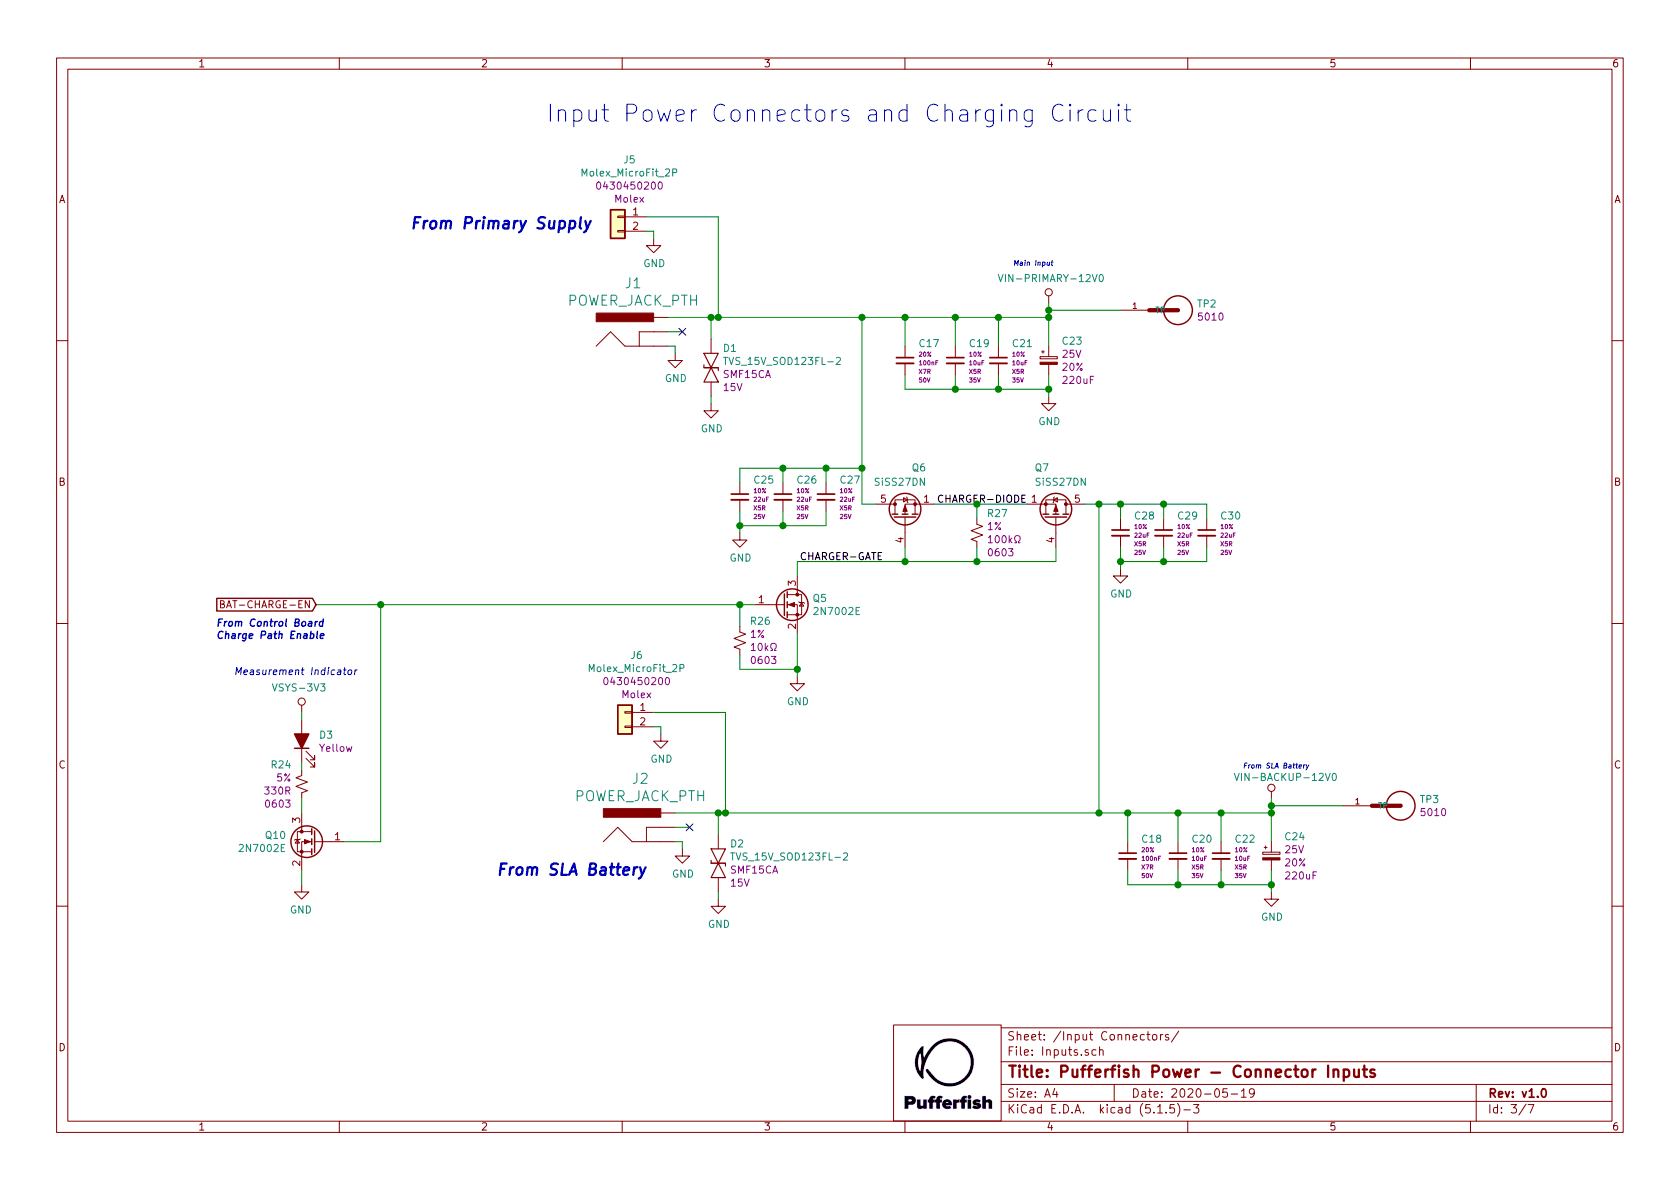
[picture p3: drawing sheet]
EESchema Schematic File Version 4
EELAYER 30 0
EELAYER END
$Descr A4 11693 8268
encoding utf-8
Sheet 3 7
Title "Pufferfish Power - Connector Inputs"
Date "2020-05-19"
Rev "v1.0"
Comp ""
Comment1 ""
Comment2 ""
Comment3 ""
Comment4 ""
$EndDescr
$Comp
L Pufferfish:POWER_JACK_PTH J2
U 1 1
P 4600 5950
F 0 "J2" H 4458 6490 70  0000 C CNN
F 1 "POWER_JACK_PTH" H 4458 6369 70  0000 C CNN
F 2 "Pufferfish:POWER_JACK_PTH" H 4600 5950 50  0001 C CNN
F 3 "" H 4600 5950 50  0001 C CNN
	1    4600 5950
	1    0    0    -1  
$EndComp
$Comp
L Pufferfish:CAP_AE_SMD_220uF_25V_8mm C?
U 1 1
P 8850 5950
AR Path="/5EC321D9/5F015A8D" Ref="C?"  Part="1" 
AR Path="/5EC45070/5F015A8D" Ref="C24"  Part="1" 
F 0 "C24" H 8938 6087 50  0000 L CNN
F 1 "CAP_AE_SMD_220uF_25V_8mm" H 8860 5870 50  0001 L CNN
F 2 "Capacitor_SMD:CP_Elec_10x7.9" H 8850 5950 50  0001 C CNN
F 3 "https://industrial.panasonic.com/cdbs/www-data/pdf/RDE0000/ABA0000C1184.pdf" H 8850 5950 50  0001 C CNN
F 4 "Panasonic" H 8850 5950 50  0001 C CNN "MFG"
F 5 "EEE-FP1E221AP" H 8850 5950 50  0001 C CNN "MPN"
F 6 "25V" H 8938 5996 50  0000 L CNN "Voltage"
F 7 "20%" H 8938 5905 50  0000 L CNN "Tolerance"
F 8 "220uF" H 8938 5814 50  0000 L CNN "Capacitance"
	1    8850 5950
	1    0    0    -1  
$EndComp
Wire Wire Line
	8850 5850 8850 5650
Wire Wire Line
	8850 6050 8850 6150
$Comp
L Pufferfish:CAP_10uF_35V_X5R_0805 C?
U 1 1
P 8200 5950
AR Path="/5EC321D9/5F015AB1" Ref="C?"  Part="1" 
AR Path="/5EC45070/5F015AB1" Ref="C20"  Part="1" 
F 0 "C20" H 8292 6070 50  0000 L CNN
F 1 "CAP_10uF_35V_X5R_0805" H 7250 6350 50  0001 L CNN
F 2 "Pufferfish:CAP_SMD_0805" H 8250 5550 50  0001 C CNN
F 3 "https://www.digikey.com/product-detail/en/taiyo-yuden/GMK107AB7105KAHT/587-3352-1-ND/4157239" H 8350 5900 50  0001 C CNN
F 4 "10%" H 8292 5994 30  0000 L CNN "Tolerance"
F 5 "10uF" H 8292 5934 30  0000 L CNN "Capacitance"
F 6 "C2012X5R1V106K085AC" H 7700 6150 50  0001 C CNN "MPN"
F 7 "TDK" H 7550 6250 50  0001 C CNN "MFG"
F 8 "X5R" H 8292 5874 30  0000 L CNN "Dielectric"
F 9 "35V" H 8292 5814 30  0000 L CNN "Voltage"
	1    8200 5950
	1    0    0    -1  
$EndComp
$Comp
L Pufferfish:CAP_10uF_35V_X5R_0805 C?
U 1 1
P 8500 5950
AR Path="/5EC321D9/5F015ABD" Ref="C?"  Part="1" 
AR Path="/5EC45070/5F015ABD" Ref="C22"  Part="1" 
F 0 "C22" H 8592 6070 50  0000 L CNN
F 1 "CAP_10uF_35V_X5R_0805" H 7550 6350 50  0001 L CNN
F 2 "Pufferfish:CAP_SMD_0805" H 8550 5550 50  0001 C CNN
F 3 "https://www.digikey.com/product-detail/en/taiyo-yuden/GMK107AB7105KAHT/587-3352-1-ND/4157239" H 8650 5900 50  0001 C CNN
F 4 "10%" H 8592 5994 30  0000 L CNN "Tolerance"
F 5 "10uF" H 8592 5934 30  0000 L CNN "Capacitance"
F 6 "C2012X5R1V106K085AC" H 8000 6150 50  0001 C CNN "MPN"
F 7 "TDK" H 7850 6250 50  0001 C CNN "MFG"
F 8 "X5R" H 8592 5874 30  0000 L CNN "Dielectric"
F 9 "35V" H 8592 5814 30  0000 L CNN "Voltage"
	1    8500 5950
	1    0    0    -1  
$EndComp
$Comp
L Pufferfish:CAP_100nF_50V_X7R_0402 C?
U 1 1
P 7850 5950
AR Path="/5EC321D9/5F015AC9" Ref="C?"  Part="1" 
AR Path="/5EC45070/5F015AC9" Ref="C18"  Part="1" 
F 0 "C18" H 7942 6070 50  0000 L CNN
F 1 "CAP_100nF_50V_X7R_0402" H 6950 6400 50  0001 L CNN
F 2 "Pufferfish:CAP_SMD_0402" H 7900 5550 50  0001 C CNN
F 3 "https://www.digikey.com/product-detail/en/tdk-corporation/CGA2B3X7R1H473K050BB/445-6897-6-ND/2673040" H 8000 5900 50  0001 C CNN
F 4 "20%" H 7942 5994 30  0000 L CNN "Tolerance"
F 5 "100nF" H 7942 5934 30  0000 L CNN "Capacitance"
F 6 "C1005X7R1H104M050BE" H 7350 6300 50  0001 C CNN "MPN"
F 7 "TDK" H 7200 6200 50  0001 C CNN "MFG"
F 8 "X7R" H 7942 5874 30  0000 L CNN "Dielectric"
F 9 "50V" H 7942 5814 30  0000 L CNN "Voltage"
	1    7850 5950
	1    0    0    -1  
$EndComp
Wire Wire Line
	8200 5850 8200 5650
Wire Wire Line
	8500 5850 8500 5650
Wire Wire Line
	7850 5850 7850 5650
Wire Wire Line
	8200 6050 8200 6150
Wire Wire Line
	8200 6150 8500 6150
Wire Wire Line
	8500 6050 8500 6150
Connection ~ 8500 6150
Wire Wire Line
	7850 6050 7850 6150
$Comp
L Pufferfish:TVS_15V_SOD123FL-2 D2
U 1 1
P 5000 6050
F 0 "D2" V 4813 6129 50  0000 L CNN
F 1 "TVS_15V_SOD123FL-2" V 4904 6129 50  0000 L CNN
F 2 "Diode_SMD:D_SOD-123F" H 5000 5850 50  0001 C CNN
F 3 "https://www.mouser.com/datasheet/2/240/Littelfuse_TVS_Diode_SMF_Datasheet.pdf-1698977.pdf" H 4550 5750 50  0001 C CNN
F 4 "SMF15CA" V 4995 6129 50  0000 L CNN "MPN"
F 5 "Littlefuse" H 4650 5900 50  0001 C CNN "MFG"
F 6 "15V" V 5086 6129 50  0000 L CNN "Standoff Voltage"
	1    5000 6050
	0    1    1    0   
$EndComp
Wire Wire Line
	5000 5800 5000 5650
$Comp
L power:GND #PWR?
U 1 1
P 4750 5900
AR Path="/5EC321D9/5F01CE2E" Ref="#PWR?"  Part="1" 
AR Path="/5EC45070/5F01CE2E" Ref="#PWR034"  Part="1" 
F 0 "#PWR034" H 4750 5650 50  0001 C CNN
F 1 "GND" H 4755 5727 50  0000 C CNN
F 2 "" H 4750 5900 50  0001 C CNN
F 3 "" H 4750 5900 50  0001 C CNN
	1    4750 5900
	1    0    0    -1  
$EndComp
Wire Wire Line
	4750 5900 4750 5850
Wire Wire Line
	4700 5850 4750 5850
$Comp
L power:GND #PWR?
U 1 1
P 5000 6250
AR Path="/5EC321D9/5F01FA2C" Ref="#PWR?"  Part="1" 
AR Path="/5EC45070/5F01FA2C" Ref="#PWR036"  Part="1" 
F 0 "#PWR036" H 5000 6000 50  0001 C CNN
F 1 "GND" H 5005 6077 50  0000 C CNN
F 2 "" H 5000 6250 50  0001 C CNN
F 3 "" H 5000 6250 50  0001 C CNN
	1    5000 6250
	1    0    0    -1  
$EndComp
Wire Wire Line
	5000 6250 5000 6200
NoConn ~ 4800 5750
Wire Wire Line
	4800 5750 4700 5750
Wire Wire Line
	7850 6150 8200 6150
Connection ~ 8200 6150
Connection ~ 7850 5650
Connection ~ 8200 5650
Wire Wire Line
	8200 5650 7850 5650
Connection ~ 8500 5650
Wire Wire Line
	8500 5650 8200 5650
Connection ~ 8850 5650
Wire Wire Line
	8500 6150 8850 6150
Wire Wire Line
	8850 5650 8500 5650
$Comp
L Pufferfish:POWER_JACK_PTH J1
U 1 1
P 4550 2500
F 0 "J1" H 4408 3040 70  0000 C CNN
F 1 "POWER_JACK_PTH" H 4408 2919 70  0000 C CNN
F 2 "Pufferfish:POWER_JACK_PTH" H 4550 2500 50  0001 C CNN
F 3 "" H 4550 2500 50  0001 C CNN
	1    4550 2500
	1    0    0    -1  
$EndComp
$Comp
L Pufferfish:CAP_AE_SMD_220uF_25V_8mm C?
U 1 1
P 7300 2500
AR Path="/5EC321D9/5F03C74F" Ref="C?"  Part="1" 
AR Path="/5EC45070/5F03C74F" Ref="C23"  Part="1" 
F 0 "C23" H 7388 2637 50  0000 L CNN
F 1 "CAP_AE_SMD_220uF_25V_8mm" H 7310 2420 50  0001 L CNN
F 2 "Capacitor_SMD:CP_Elec_10x7.9" H 7300 2500 50  0001 C CNN
F 3 "https://industrial.panasonic.com/cdbs/www-data/pdf/RDE0000/ABA0000C1184.pdf" H 7300 2500 50  0001 C CNN
F 4 "Panasonic" H 7300 2500 50  0001 C CNN "MFG"
F 5 "EEE-FP1E221AP" H 7300 2500 50  0001 C CNN "MPN"
F 6 "25V" H 7388 2546 50  0000 L CNN "Voltage"
F 7 "20%" H 7388 2455 50  0000 L CNN "Tolerance"
F 8 "220uF" H 7388 2364 50  0000 L CNN "Capacitance"
	1    7300 2500
	1    0    0    -1  
$EndComp
Wire Wire Line
	7300 2400 7300 2200
Wire Wire Line
	7300 2600 7300 2700
$Comp
L Pufferfish:CAP_10uF_35V_X5R_0805 C?
U 1 1
P 6650 2500
AR Path="/5EC321D9/5F03C75D" Ref="C?"  Part="1" 
AR Path="/5EC45070/5F03C75D" Ref="C19"  Part="1" 
F 0 "C19" H 6742 2620 50  0000 L CNN
F 1 "CAP_10uF_35V_X5R_0805" H 5700 2900 50  0001 L CNN
F 2 "Pufferfish:CAP_SMD_0805" H 6700 2100 50  0001 C CNN
F 3 "https://www.digikey.com/product-detail/en/taiyo-yuden/GMK107AB7105KAHT/587-3352-1-ND/4157239" H 6800 2450 50  0001 C CNN
F 4 "10%" H 6742 2544 30  0000 L CNN "Tolerance"
F 5 "10uF" H 6742 2484 30  0000 L CNN "Capacitance"
F 6 "C2012X5R1V106K085AC" H 6150 2700 50  0001 C CNN "MPN"
F 7 "TDK" H 6000 2800 50  0001 C CNN "MFG"
F 8 "X5R" H 6742 2424 30  0000 L CNN "Dielectric"
F 9 "35V" H 6742 2364 30  0000 L CNN "Voltage"
	1    6650 2500
	1    0    0    -1  
$EndComp
$Comp
L Pufferfish:CAP_10uF_35V_X5R_0805 C?
U 1 1
P 6950 2500
AR Path="/5EC321D9/5F03C769" Ref="C?"  Part="1" 
AR Path="/5EC45070/5F03C769" Ref="C21"  Part="1" 
F 0 "C21" H 7042 2620 50  0000 L CNN
F 1 "CAP_10uF_35V_X5R_0805" H 6000 2900 50  0001 L CNN
F 2 "Pufferfish:CAP_SMD_0805" H 7000 2100 50  0001 C CNN
F 3 "https://www.digikey.com/product-detail/en/taiyo-yuden/GMK107AB7105KAHT/587-3352-1-ND/4157239" H 7100 2450 50  0001 C CNN
F 4 "10%" H 7042 2544 30  0000 L CNN "Tolerance"
F 5 "10uF" H 7042 2484 30  0000 L CNN "Capacitance"
F 6 "C2012X5R1V106K085AC" H 6450 2700 50  0001 C CNN "MPN"
F 7 "TDK" H 6300 2800 50  0001 C CNN "MFG"
F 8 "X5R" H 7042 2424 30  0000 L CNN "Dielectric"
F 9 "35V" H 7042 2364 30  0000 L CNN "Voltage"
	1    6950 2500
	1    0    0    -1  
$EndComp
$Comp
L Pufferfish:CAP_100nF_50V_X7R_0402 C?
U 1 1
P 6300 2500
AR Path="/5EC321D9/5F03C775" Ref="C?"  Part="1" 
AR Path="/5EC45070/5F03C775" Ref="C17"  Part="1" 
F 0 "C17" H 6392 2620 50  0000 L CNN
F 1 "CAP_100nF_50V_X7R_0402" H 5400 2950 50  0001 L CNN
F 2 "Pufferfish:CAP_SMD_0402" H 6350 2100 50  0001 C CNN
F 3 "https://www.digikey.com/product-detail/en/tdk-corporation/CGA2B3X7R1H473K050BB/445-6897-6-ND/2673040" H 6450 2450 50  0001 C CNN
F 4 "20%" H 6392 2544 30  0000 L CNN "Tolerance"
F 5 "100nF" H 6392 2484 30  0000 L CNN "Capacitance"
F 6 "C1005X7R1H104M050BE" H 5800 2850 50  0001 C CNN "MPN"
F 7 "TDK" H 5650 2750 50  0001 C CNN "MFG"
F 8 "X7R" H 6392 2424 30  0000 L CNN "Dielectric"
F 9 "50V" H 6392 2364 30  0000 L CNN "Voltage"
	1    6300 2500
	1    0    0    -1  
$EndComp
Wire Wire Line
	6650 2400 6650 2200
Wire Wire Line
	6950 2400 6950 2200
Wire Wire Line
	6300 2400 6300 2200
Wire Wire Line
	6650 2600 6650 2700
Wire Wire Line
	6650 2700 6950 2700
Connection ~ 7300 2700
Wire Wire Line
	6950 2600 6950 2700
Connection ~ 6950 2700
Wire Wire Line
	6300 2600 6300 2700
$Comp
L Pufferfish:TVS_15V_SOD123FL-2 D1
U 1 1
P 4950 2600
F 0 "D1" V 4763 2679 50  0000 L CNN
F 1 "TVS_15V_SOD123FL-2" V 4854 2679 50  0000 L CNN
F 2 "Diode_SMD:D_SOD-123F" H 4950 2400 50  0001 C CNN
F 3 "https://www.mouser.com/datasheet/2/240/Littelfuse_TVS_Diode_SMF_Datasheet.pdf-1698977.pdf" H 4500 2300 50  0001 C CNN
F 4 "SMF15CA" V 4945 2679 50  0000 L CNN "MPN"
F 5 "Littlefuse" H 4600 2450 50  0001 C CNN "MFG"
F 6 "15V" V 5036 2679 50  0000 L CNN "Standoff Voltage"
	1    4950 2600
	0    1    1    0   
$EndComp
Wire Wire Line
	4950 2350 4950 2200
$Comp
L power:GND #PWR?
U 1 1
P 4700 2450
AR Path="/5EC321D9/5F03C78F" Ref="#PWR?"  Part="1" 
AR Path="/5EC45070/5F03C78F" Ref="#PWR033"  Part="1" 
F 0 "#PWR033" H 4700 2200 50  0001 C CNN
F 1 "GND" H 4705 2277 50  0000 C CNN
F 2 "" H 4700 2450 50  0001 C CNN
F 3 "" H 4700 2450 50  0001 C CNN
	1    4700 2450
	1    0    0    -1  
$EndComp
Wire Wire Line
	4700 2450 4700 2400
Wire Wire Line
	4650 2400 4700 2400
$Comp
L power:GND #PWR?
U 1 1
P 4950 2800
AR Path="/5EC321D9/5F03C797" Ref="#PWR?"  Part="1" 
AR Path="/5EC45070/5F03C797" Ref="#PWR035"  Part="1" 
F 0 "#PWR035" H 4950 2550 50  0001 C CNN
F 1 "GND" H 4955 2627 50  0000 C CNN
F 2 "" H 4950 2800 50  0001 C CNN
F 3 "" H 4950 2800 50  0001 C CNN
	1    4950 2800
	1    0    0    -1  
$EndComp
Wire Wire Line
	4950 2800 4950 2750
NoConn ~ 4750 2300
Wire Wire Line
	4750 2300 4650 2300
Wire Wire Line
	6300 2700 6650 2700
Connection ~ 6650 2700
Connection ~ 6300 2200
Connection ~ 6650 2200
Wire Wire Line
	6650 2200 6300 2200
Connection ~ 6950 2200
Wire Wire Line
	6950 2200 6650 2200
Connection ~ 7300 2200
Wire Wire Line
	6950 2700 7300 2700
Wire Wire Line
	7300 2200 6950 2200
Wire Wire Line
	7300 2750 7300 2700
$Comp
L power:GND #PWR?
U 1 1
P 7300 2750
AR Path="/5EC321D9/5F03C7B1" Ref="#PWR?"  Part="1" 
AR Path="/5EC45070/5F03C7B1" Ref="#PWR038"  Part="1" 
F 0 "#PWR038" H 7300 2500 50  0001 C CNN
F 1 "GND" H 7305 2577 50  0000 C CNN
F 2 "" H 7300 2750 50  0001 C CNN
F 3 "" H 7300 2750 50  0001 C CNN
	1    7300 2750
	1    0    0    -1  
$EndComp
Text Notes 7050 1850 0    35   Italic 0
Main Input
$Comp
L Pufferfish:VIN-PRIMARY-12V0 #PWR?
U 1 1
P 7300 2100
AR Path="/5EC321D9/5F00FBCF" Ref="#PWR?"  Part="1" 
AR Path="/5EC45070/5F00FBCF" Ref="#PWR037"  Part="1" 
F 0 "#PWR037" H 7300 1950 50  0001 C CNN
F 1 "VIN-PRIMARY-12V0" H 7317 2273 50  0000 C CNN
F 2 "" H 7300 2100 50  0001 C CNN
F 3 "" H 7300 2100 50  0001 C CNN
	1    7300 2100
	1    0    0    -1  
$EndComp
Wire Wire Line
	7300 2100 7300 2150
$Comp
L power:GND #PWR?
U 1 1
P 8850 6200
AR Path="/5EC321D9/5F015AA0" Ref="#PWR?"  Part="1" 
AR Path="/5EC45070/5F015AA0" Ref="#PWR040"  Part="1" 
F 0 "#PWR040" H 8850 5950 50  0001 C CNN
F 1 "GND" H 8855 6027 50  0000 C CNN
F 2 "" H 8850 6200 50  0001 C CNN
F 3 "" H 8850 6200 50  0001 C CNN
	1    8850 6200
	1    0    0    -1  
$EndComp
Wire Wire Line
	8850 6200 8850 6150
Connection ~ 8850 6150
Text Notes 8650 5350 0    35   Italic 0
From SLA Battery
Wire Wire Line
	8850 5550 8850 5600
Text Notes 3800 850  0    118  ~ 0
Input Power Connectors and Charging Circuit
$Comp
L Transistor_FET:SiSS27DN Q7
U 1 1
P 7350 3600
F 0 "Q7" V 7700 3450 50  0000 L CNN
F 1 "SiSS27DN" V 7600 3450 50  0000 L CNN
F 2 "Package_SO:Vishay_PowerPAK_1212-8_Single" H 7550 3525 50  0001 L CIN
F 3 "http://www.vishay.com/docs/62847/siss27dn.pdf" V 7350 3600 50  0001 L CNN
	1    7350 3600
	0    1    -1   0   
$EndComp
$Comp
L Transistor_FET:SiSS27DN Q6
U 1 1
P 6300 3600
F 0 "Q6" V 6650 3450 50  0000 L CNN
F 1 "SiSS27DN" V 6550 3450 50  0000 L CNN
F 2 "Package_SO:Vishay_PowerPAK_1212-8_Single" H 6500 3525 50  0001 L CIN
F 3 "http://www.vishay.com/docs/62847/siss27dn.pdf" V 6300 3600 50  0001 L CNN
	1    6300 3600
	0    -1   -1   0   
$EndComp
Wire Wire Line
	6500 3500 6800 3500
Text Label 7150 3500 2    50   ~ 0
CHARGER-DIODE
Wire Wire Line
	6300 3800 6300 3900
Wire Wire Line
	6300 3900 6800 3900
Wire Wire Line
	7350 3900 7350 3800
$Comp
L Pufferfish:RES_100K_0603_SMD R27
U 1 1
P 6800 3700
F 0 "R27" H 6868 3837 50  0000 L CNN
F 1 "RES_100K_0603_SMD" H 6880 3510 50  0001 L CNN
F 2 "Pufferfish:RES_SMD_0603" H 7000 3300 50  0001 C CNN
F 3 "https://www.digikey.com/product-detail/en/yageo/RC0603FR-07100KL/311-100KHRDKR-ND/732783" H 6800 3700 50  0001 C CNN
F 4 "1%" H 6868 3746 50  0000 L CNN "Tolerance"
F 5 "100kΩ" H 6868 3655 50  0000 L CNN "Resistance"
F 6 "RC0603FR-07100KL" H 6800 3700 50  0001 C CNN "MPN"
F 7 "Yageo" H 6800 3700 50  0001 C CNN "MFG"
F 8 "0603" H 6868 3564 50  0000 L CNN "Package"
	1    6800 3700
	1    0    0    -1  
$EndComp
Wire Wire Line
	6800 3600 6800 3500
Connection ~ 6800 3500
Wire Wire Line
	6800 3500 7150 3500
Wire Wire Line
	6800 3800 6800 3900
Connection ~ 6800 3900
$Comp
L Transistor_FET:2N7002E Q5
U 1 1
P 5450 4200
F 0 "Q5" H 5654 4246 50  0000 L CNN
F 1 "2N7002E" H 5654 4155 50  0000 L CNN
F 2 "Package_TO_SOT_SMD:SOT-23" H 5650 4125 50  0001 L CIN
F 3 "http://www.diodes.com/assets/Datasheets/ds30376.pdf" H 5450 4200 50  0001 L CNN
	1    5450 4200
	1    0    0    -1  
$EndComp
Wire Wire Line
	6800 3900 7350 3900
$Comp
L power:GND #PWR?
U 1 1
P 5550 4700
AR Path="/5EC321D9/5EFC6E38" Ref="#PWR?"  Part="1" 
AR Path="/5EC45070/5EFC6E38" Ref="#PWR048"  Part="1" 
F 0 "#PWR048" H 5550 4450 50  0001 C CNN
F 1 "GND" H 5555 4527 50  0000 C CNN
F 2 "" H 5550 4700 50  0001 C CNN
F 3 "" H 5550 4700 50  0001 C CNN
	1    5550 4700
	1    0    0    -1  
$EndComp
Wire Wire Line
	5550 4700 5550 4650
Wire Wire Line
	5550 4000 5550 3900
Wire Wire Line
	5550 3900 6300 3900
Connection ~ 6300 3900
$Comp
L Pufferfish:RES_10K_0603_SMD R26
U 1 1
P 5150 4450
F 0 "R26" H 5218 4587 50  0000 L CNN
F 1 "RES_10K_0603_SMD" H 5230 4260 50  0001 L CNN
F 2 "Pufferfish:RES_SMD_0603" H 5350 4050 50  0001 C CNN
F 3 "https://www.digikey.com/product-detail/en/panasonic-electronic-components/ERJ-3GEYJ103V/P10KGTR-ND/135662" H 5150 4450 50  0001 C CNN
F 4 "1%" H 5218 4496 50  0000 L CNN "Tolerance"
F 5 "10kΩ" H 5218 4405 50  0000 L CNN "Resistance"
F 6 "ERJ-3GEYJ103V" H 5150 4450 50  0001 C CNN "MPN"
F 7 "Panasonic" H 5150 4450 50  0001 C CNN "MFG"
F 8 "0603" H 5218 4314 50  0000 L CNN "Package"
	1    5150 4450
	1    0    0    -1  
$EndComp
Wire Wire Line
	5150 4350 5150 4200
Wire Wire Line
	5150 4200 5250 4200
Wire Wire Line
	5150 4550 5150 4650
Wire Wire Line
	5150 4650 5550 4650
Connection ~ 5550 4650
Wire Wire Line
	5550 4650 5550 4400
Text GLabel 2200 4200 0    50   Input ~ 0
BAT-CHARGE-EN
Wire Wire Line
	2200 4200 2650 4200
Connection ~ 5150 4200
Connection ~ 4950 2200
Wire Wire Line
	4950 2200 4650 2200
Wire Wire Line
	4950 2200 5000 2200
Wire Wire Line
	6100 3500 6000 3500
Wire Wire Line
	6000 3500 6000 3250
Connection ~ 6000 2200
Wire Wire Line
	6000 2200 6300 2200
Connection ~ 5000 5650
Wire Wire Line
	5000 5650 4700 5650
Wire Wire Line
	5000 5650 5050 5650
$Comp
L Pufferfish:CAP_22uF_25V_X5R_0805 C?
U 1 1
P 5450 3450
AR Path="/5EFFFB7B/5F01134C" Ref="C?"  Part="1" 
AR Path="/5EC45070/5F01134C" Ref="C26"  Part="1" 
F 0 "C26" H 5542 3570 50  0000 L CNN
F 1 "CAP_22uF_25V_X5R_0805" H 4500 3850 50  0001 L CNN
F 2 "Pufferfish:CAP_SMD_0805" H 5500 3050 50  0001 C CNN
F 3 "https://www.digikey.com/product-detail/en/samsung-electro-mechanics/CL21A226MAQNNNE/1276-2908-6-ND/3893423" H 5600 3400 50  0001 C CNN
F 4 "10%" H 5542 3494 30  0000 L CNN "Tolerance"
F 5 "22uF" H 5542 3434 30  0000 L CNN "Capacitance"
F 6 "CL21A226MAQNNNE" H 4950 3650 50  0001 C CNN "MPN"
F 7 "SEMCO" H 4800 3750 50  0001 C CNN "MFG"
F 8 "X5R" H 5542 3374 30  0000 L CNN "Dielectric"
F 9 "25V" H 5542 3314 30  0000 L CNN "Voltage"
	1    5450 3450
	1    0    0    -1  
$EndComp
$Comp
L Pufferfish:CAP_22uF_25V_X5R_0805 C?
U 1 1
P 5750 3450
AR Path="/5EFFFB7B/5F011358" Ref="C?"  Part="1" 
AR Path="/5EC45070/5F011358" Ref="C27"  Part="1" 
F 0 "C27" H 5842 3570 50  0000 L CNN
F 1 "CAP_22uF_25V_X5R_0805" H 4800 3850 50  0001 L CNN
F 2 "Pufferfish:CAP_SMD_0805" H 5800 3050 50  0001 C CNN
F 3 "https://www.digikey.com/product-detail/en/samsung-electro-mechanics/CL21A226MAQNNNE/1276-2908-6-ND/3893423" H 5900 3400 50  0001 C CNN
F 4 "10%" H 5842 3494 30  0000 L CNN "Tolerance"
F 5 "22uF" H 5842 3434 30  0000 L CNN "Capacitance"
F 6 "CL21A226MAQNNNE" H 5250 3650 50  0001 C CNN "MPN"
F 7 "SEMCO" H 5100 3750 50  0001 C CNN "MFG"
F 8 "X5R" H 5842 3374 30  0000 L CNN "Dielectric"
F 9 "25V" H 5842 3314 30  0000 L CNN "Voltage"
	1    5750 3450
	1    0    0    -1  
$EndComp
$Comp
L Pufferfish:CAP_22uF_25V_X5R_0805 C?
U 1 1
P 5150 3450
AR Path="/5EFFFB7B/5F011364" Ref="C?"  Part="1" 
AR Path="/5EC45070/5F011364" Ref="C25"  Part="1" 
F 0 "C25" H 5242 3570 50  0000 L CNN
F 1 "CAP_22uF_25V_X5R_0805" H 4200 3850 50  0001 L CNN
F 2 "Pufferfish:CAP_SMD_0805" H 5200 3050 50  0001 C CNN
F 3 "https://www.digikey.com/product-detail/en/samsung-electro-mechanics/CL21A226MAQNNNE/1276-2908-6-ND/3893423" H 5300 3400 50  0001 C CNN
F 4 "10%" H 5242 3494 30  0000 L CNN "Tolerance"
F 5 "22uF" H 5242 3434 30  0000 L CNN "Capacitance"
F 6 "CL21A226MAQNNNE" H 4650 3650 50  0001 C CNN "MPN"
F 7 "SEMCO" H 4500 3750 50  0001 C CNN "MFG"
F 8 "X5R" H 5242 3374 30  0000 L CNN "Dielectric"
F 9 "25V" H 5242 3314 30  0000 L CNN "Voltage"
	1    5150 3450
	1    0    0    -1  
$EndComp
$Comp
L power:GND #PWR?
U 1 1
P 5150 3700
AR Path="/5EC321D9/5F014ADD" Ref="#PWR?"  Part="1" 
AR Path="/5EC45070/5F014ADD" Ref="#PWR047"  Part="1" 
F 0 "#PWR047" H 5150 3450 50  0001 C CNN
F 1 "GND" H 5155 3527 50  0000 C CNN
F 2 "" H 5150 3700 50  0001 C CNN
F 3 "" H 5150 3700 50  0001 C CNN
	1    5150 3700
	1    0    0    -1  
$EndComp
Wire Wire Line
	5150 3700 5150 3650
Wire Wire Line
	5750 3550 5750 3650
Wire Wire Line
	5750 3650 5450 3650
Connection ~ 5150 3650
Wire Wire Line
	5150 3650 5150 3550
Wire Wire Line
	5450 3550 5450 3650
Connection ~ 5450 3650
Wire Wire Line
	5450 3650 5150 3650
Wire Wire Line
	5150 3350 5150 3250
Wire Wire Line
	5150 3250 5450 3250
Connection ~ 6000 3250
Wire Wire Line
	6000 3250 6000 2200
Wire Wire Line
	5450 3350 5450 3250
Connection ~ 5450 3250
Wire Wire Line
	5450 3250 5750 3250
Wire Wire Line
	5750 3350 5750 3250
Connection ~ 5750 3250
Wire Wire Line
	5750 3250 6000 3250
Wire Wire Line
	7550 3500 7650 3500
Connection ~ 7650 5650
Wire Wire Line
	7650 5650 7850 5650
Text Label 6150 3900 2    50   ~ 0
CHARGER-GATE
$Comp
L Pufferfish:CAP_22uF_25V_X5R_0805 C?
U 1 1
P 8100 3700
AR Path="/5EFFFB7B/5F053AF3" Ref="C?"  Part="1" 
AR Path="/5EC45070/5F053AF3" Ref="C29"  Part="1" 
F 0 "C29" H 8192 3820 50  0000 L CNN
F 1 "CAP_22uF_25V_X5R_0805" H 7150 4100 50  0001 L CNN
F 2 "Pufferfish:CAP_SMD_0805" H 8150 3300 50  0001 C CNN
F 3 "https://www.digikey.com/product-detail/en/samsung-electro-mechanics/CL21A226MAQNNNE/1276-2908-6-ND/3893423" H 8250 3650 50  0001 C CNN
F 4 "10%" H 8192 3744 30  0000 L CNN "Tolerance"
F 5 "22uF" H 8192 3684 30  0000 L CNN "Capacitance"
F 6 "CL21A226MAQNNNE" H 7600 3900 50  0001 C CNN "MPN"
F 7 "SEMCO" H 7450 4000 50  0001 C CNN "MFG"
F 8 "X5R" H 8192 3624 30  0000 L CNN "Dielectric"
F 9 "25V" H 8192 3564 30  0000 L CNN "Voltage"
	1    8100 3700
	1    0    0    -1  
$EndComp
$Comp
L Pufferfish:CAP_22uF_25V_X5R_0805 C?
U 1 1
P 8400 3700
AR Path="/5EFFFB7B/5F053AFF" Ref="C?"  Part="1" 
AR Path="/5EC45070/5F053AFF" Ref="C30"  Part="1" 
F 0 "C30" H 8492 3820 50  0000 L CNN
F 1 "CAP_22uF_25V_X5R_0805" H 7450 4100 50  0001 L CNN
F 2 "Pufferfish:CAP_SMD_0805" H 8450 3300 50  0001 C CNN
F 3 "https://www.digikey.com/product-detail/en/samsung-electro-mechanics/CL21A226MAQNNNE/1276-2908-6-ND/3893423" H 8550 3650 50  0001 C CNN
F 4 "10%" H 8492 3744 30  0000 L CNN "Tolerance"
F 5 "22uF" H 8492 3684 30  0000 L CNN "Capacitance"
F 6 "CL21A226MAQNNNE" H 7900 3900 50  0001 C CNN "MPN"
F 7 "SEMCO" H 7750 4000 50  0001 C CNN "MFG"
F 8 "X5R" H 8492 3624 30  0000 L CNN "Dielectric"
F 9 "25V" H 8492 3564 30  0000 L CNN "Voltage"
	1    8400 3700
	1    0    0    -1  
$EndComp
$Comp
L Pufferfish:CAP_22uF_25V_X5R_0805 C?
U 1 1
P 7800 3700
AR Path="/5EFFFB7B/5F053B0B" Ref="C?"  Part="1" 
AR Path="/5EC45070/5F053B0B" Ref="C28"  Part="1" 
F 0 "C28" H 7892 3820 50  0000 L CNN
F 1 "CAP_22uF_25V_X5R_0805" H 6850 4100 50  0001 L CNN
F 2 "Pufferfish:CAP_SMD_0805" H 7850 3300 50  0001 C CNN
F 3 "https://www.digikey.com/product-detail/en/samsung-electro-mechanics/CL21A226MAQNNNE/1276-2908-6-ND/3893423" H 7950 3650 50  0001 C CNN
F 4 "10%" H 7892 3744 30  0000 L CNN "Tolerance"
F 5 "22uF" H 7892 3684 30  0000 L CNN "Capacitance"
F 6 "CL21A226MAQNNNE" H 7300 3900 50  0001 C CNN "MPN"
F 7 "SEMCO" H 7150 4000 50  0001 C CNN "MFG"
F 8 "X5R" H 7892 3624 30  0000 L CNN "Dielectric"
F 9 "25V" H 7892 3564 30  0000 L CNN "Voltage"
	1    7800 3700
	1    0    0    -1  
$EndComp
$Comp
L power:GND #PWR?
U 1 1
P 7800 3950
AR Path="/5EC321D9/5F053B11" Ref="#PWR?"  Part="1" 
AR Path="/5EC45070/5F053B11" Ref="#PWR049"  Part="1" 
F 0 "#PWR049" H 7800 3700 50  0001 C CNN
F 1 "GND" H 7805 3777 50  0000 C CNN
F 2 "" H 7800 3950 50  0001 C CNN
F 3 "" H 7800 3950 50  0001 C CNN
	1    7800 3950
	1    0    0    -1  
$EndComp
Wire Wire Line
	7800 3950 7800 3900
Wire Wire Line
	8400 3800 8400 3900
Wire Wire Line
	8400 3900 8100 3900
Connection ~ 7800 3900
Wire Wire Line
	7800 3900 7800 3800
Wire Wire Line
	8100 3800 8100 3900
Connection ~ 8100 3900
Wire Wire Line
	8100 3900 7800 3900
Wire Wire Line
	7800 3600 7800 3500
Wire Wire Line
	7800 3500 8100 3500
Wire Wire Line
	8100 3600 8100 3500
Connection ~ 8100 3500
Wire Wire Line
	8100 3500 8400 3500
Wire Wire Line
	8400 3600 8400 3500
Wire Wire Line
	7800 3500 7650 3500
Connection ~ 7800 3500
Connection ~ 7650 3500
Wire Wire Line
	7650 3500 7650 5650
Text Notes 3450 6100 0    79   Italic 16
From SLA Battery
Text Notes 2850 1600 0    79   Italic 16
From Primary Supply
Text Notes 1500 4450 0    50   Italic 10
From Control Board\nCharge Path Enable
$Comp
L Transistor_FET:2N7002E Q?
U 1 1
P 2200 5850
AR Path="/5EFFF333/5EF805EE" Ref="Q?"  Part="1" 
AR Path="/5EFFFB7B/5EF805EE" Ref="Q?"  Part="1" 
AR Path="/5EEC5CE7/5EF805EE" Ref="Q?"  Part="1" 
AR Path="/5EC45070/5EF805EE" Ref="Q10"  Part="1" 
F 0 "Q10" H 2405 5896 50  0000 L CNN
F 1 "2N7002E" H 2405 5805 50  0000 L CNN
F 2 "Package_TO_SOT_SMD:SOT-23" H 2400 5775 50  0001 L CIN
F 3 "http://www.diodes.com/assets/Datasheets/ds30376.pdf" H 2200 5850 50  0001 L CNN
	1    2200 5850
	-1   0    0    -1  
$EndComp
$Comp
L power:GND #PWR?
U 1 1
P 2100 6150
AR Path="/5EC321D9/5EF805F4" Ref="#PWR?"  Part="1" 
AR Path="/5EDA3ECC/5EF805F4" Ref="#PWR?"  Part="1" 
AR Path="/5EFFFB7B/5EF805F4" Ref="#PWR?"  Part="1" 
AR Path="/5EEC5CE7/5EF805F4" Ref="#PWR?"  Part="1" 
AR Path="/5EC45070/5EF805F4" Ref="#PWR042"  Part="1" 
F 0 "#PWR042" H 2100 5900 50  0001 C CNN
F 1 "GND" H 2105 5977 50  0000 C CNN
F 2 "" H 2100 6150 50  0001 C CNN
F 3 "" H 2100 6150 50  0001 C CNN
	1    2100 6150
	-1   0    0    -1  
$EndComp
Wire Wire Line
	2100 6050 2100 6150
$Comp
L Pufferfish:RES_330R_0603_SMD R24
U 1 1
P 2100 5450
AR Path="/5EC45070/5EF80600" Ref="R24"  Part="1" 
AR Path="/5EFFFB7B/5EF80600" Ref="R?"  Part="1" 
AR Path="/5EEC5CE7/5EF80600" Ref="R?"  Part="1" 
F 0 "R24" H 2168 5587 50  0000 L CNN
F 1 "RES_330R_0603_SMD" H 2180 5260 50  0001 L CNN
F 2 "Pufferfish:RES_SMD_0603" H 2300 5050 50  0001 C CNN
F 3 "https://www.digikey.com/product-detail/en/panasonic-electronic-components/ERJ-3GEYJ103V/P10KGTR-ND/135662" H 2100 5450 50  0001 C CNN
F 4 "5%" H 2168 5496 50  0000 L CNN "Tolerance"
F 5 "330R" H 2168 5405 50  0000 L CNN "Resistance"
F 6 "ESR03EZPJ331" H 2100 5450 50  0001 C CNN "MPN"
F 7 "Rohm" H 2100 5450 50  0001 C CNN "MFG"
F 8 "0603" H 2168 5314 50  0000 L CNN "Package"
	1    2100 5450
	-1   0    0    -1  
$EndComp
Wire Wire Line
	2100 5550 2100 5650
Wire Wire Line
	2100 5300 2100 5350
$Comp
L Pufferfish:VSYS-3V3 #PWR?
U 1 1
P 2100 4950
AR Path="/5EDA3ECC/5EF80608" Ref="#PWR?"  Part="1" 
AR Path="/5EFFFB7B/5EF80608" Ref="#PWR?"  Part="1" 
AR Path="/5EEC5CE7/5EF80608" Ref="#PWR?"  Part="1" 
AR Path="/5EC45070/5EF80608" Ref="#PWR041"  Part="1" 
F 0 "#PWR041" H 2100 4800 50  0001 C CNN
F 1 "VSYS-3V3" H 2117 5123 50  0000 C CNN
F 2 "" H 2100 4950 50  0001 C CNN
F 3 "" H 2100 4950 50  0001 C CNN
	1    2100 4950
	-1   0    0    -1  
$EndComp
Wire Wire Line
	2100 4950 2100 5000
$Comp
L Pufferfish:LED_SMD_0603_YELLOW D?
U 1 1
P 2100 5150
AR Path="/5EFFF333/5EF80613" Ref="D?"  Part="1" 
AR Path="/5EC45070/5EF80613" Ref="D3"  Part="1" 
F 0 "D3" V 2139 5032 50  0000 R CNN
F 1 "LED_SMD_0603_YELLOW" H 2100 5000 50  0001 C CNN
F 2 "LED_SMD:LED_0603_1608Metric" H 2150 4900 50  0001 C CNN
F 3 "https://www.digikey.com/product-detail/en/lite-on-inc/LTST-C191KSKT/160-1448-1-ND/386838" H 2100 5150 50  0001 C CNN
F 4 "LTST-C191KSKT" V 2139 5032 50  0001 R CNN "MPN"
F 5 "Lite-On" V 2048 5032 50  0001 R CNN "MFG"
F 6 "Yellow" V 2048 5032 50  0000 R CNN "Color"
	1    2100 5150
	0    -1   -1   0   
$EndComp
Text Notes 2500 4700 2    50   Italic 0
Measurement Indicator
Wire Wire Line
	2400 5850 2650 5850
Connection ~ 2650 4200
Wire Wire Line
	2650 4200 5150 4200
Wire Wire Line
	2650 5850 2650 4200
$Comp
L Pufferfish:TP_TH_KEYSTONE_5010 TP?
U 1 1
P 8200 2150
AR Path="/5EEC5CE7/5EFBCD4C" Ref="TP?"  Part="1" 
AR Path="/5EC45070/5EFBCD4C" Ref="TP2"  Part="1" 
F 0 "TP2" H 8330 2196 50  0000 L CNN
F 1 "TP_TH_KEYSTONE_5010" H 7900 1950 50  0001 L BNN
F 2 "TestPoint:TestPoint_Keystone_5010-5014_Multipurpose" H 8200 2150 50  0001 L BNN
F 3 "https://www.digikey.com/product-detail/en/keystone-electronics/5010/36-5010-ND/255332" H 8200 2150 50  0001 L BNN
F 4 "5010" H 8330 2105 50  0000 L CNN "MPN"
F 5 "Keystone Electronics" H 8200 2150 50  0001 C CNN "MFG"
	1    8200 2150
	1    0    0    -1  
$EndComp
Wire Wire Line
	7800 2150 7300 2150
Connection ~ 7300 2150
Wire Wire Line
	7300 2150 7300 2200
$Comp
L Pufferfish:Molex_MicroFit_2P J5
U 1 1
P 4300 1500
F 0 "J5" H 4218 1899 50  0000 C CNN
F 1 "Molex_MicroFit_2P" H 4218 1808 50  0000 C CNN
F 2 "Connector_Molex:Molex_Micro-Fit_3.0_43045-0200_2x01_P3.00mm_Horizontal" H 4300 1500 50  0001 C CNN
F 3 "https://www.digikey.com/product-detail/en/molex/0430450200/WM1813-ND/252526" H 4300 1500 50  0001 C CNN
F 4 "0430450200" H 4218 1717 50  0000 C CNN "MPN"
F 5 "Molex" H 4218 1626 50  0000 C CNN "MFG"
	1    4300 1500
	-1   0    0    -1  
$EndComp
Wire Wire Line
	4500 1500 5000 1500
Wire Wire Line
	5000 1500 5000 2200
Connection ~ 5000 2200
Wire Wire Line
	5000 2200 6000 2200
$Comp
L power:GND #PWR?
U 1 1
P 4550 1650
AR Path="/5EC321D9/5F05E0FE" Ref="#PWR?"  Part="1" 
AR Path="/5EC45070/5F05E0FE" Ref="#PWR089"  Part="1" 
F 0 "#PWR089" H 4550 1400 50  0001 C CNN
F 1 "GND" H 4555 1477 50  0000 C CNN
F 2 "" H 4550 1650 50  0001 C CNN
F 3 "" H 4550 1650 50  0001 C CNN
	1    4550 1650
	1    0    0    -1  
$EndComp
Wire Wire Line
	4550 1650 4550 1600
Wire Wire Line
	4500 1600 4550 1600
$Comp
L Pufferfish:Molex_MicroFit_2P J6
U 1 1
P 4350 4950
F 0 "J6" H 4268 5349 50  0000 C CNN
F 1 "Molex_MicroFit_2P" H 4268 5258 50  0000 C CNN
F 2 "Connector_Molex:Molex_Micro-Fit_3.0_43045-0200_2x01_P3.00mm_Horizontal" H 4350 4950 50  0001 C CNN
F 3 "https://www.digikey.com/product-detail/en/molex/0430450200/WM1813-ND/252526" H 4350 4950 50  0001 C CNN
F 4 "0430450200" H 4268 5167 50  0000 C CNN "MPN"
F 5 "Molex" H 4268 5076 50  0000 C CNN "MFG"
	1    4350 4950
	-1   0    0    -1  
$EndComp
Wire Wire Line
	4550 4950 5050 4950
Wire Wire Line
	5050 4950 5050 5650
$Comp
L power:GND #PWR?
U 1 1
P 4600 5100
AR Path="/5EC321D9/5F06CEF7" Ref="#PWR?"  Part="1" 
AR Path="/5EC45070/5F06CEF7" Ref="#PWR090"  Part="1" 
F 0 "#PWR090" H 4600 4850 50  0001 C CNN
F 1 "GND" H 4605 4927 50  0000 C CNN
F 2 "" H 4600 5100 50  0001 C CNN
F 3 "" H 4600 5100 50  0001 C CNN
	1    4600 5100
	1    0    0    -1  
$EndComp
Wire Wire Line
	4600 5100 4600 5050
Wire Wire Line
	4550 5050 4600 5050
Wire Wire Line
	9350 5600 8850 5600
$Comp
L Pufferfish:TP_TH_KEYSTONE_5010 TP?
U 1 1
P 9750 5600
AR Path="/5EEC5CE7/5EFC6CBC" Ref="TP?"  Part="1" 
AR Path="/5EC45070/5EFC6CBC" Ref="TP3"  Part="1" 
F 0 "TP3" H 9880 5646 50  0000 L CNN
F 1 "TP_TH_KEYSTONE_5010" H 9450 5400 50  0001 L BNN
F 2 "TestPoint:TestPoint_Keystone_5010-5014_Multipurpose" H 9750 5600 50  0001 L BNN
F 3 "https://www.digikey.com/product-detail/en/keystone-electronics/5010/36-5010-ND/255332" H 9750 5600 50  0001 L BNN
F 4 "5010" H 9880 5555 50  0000 L CNN "MPN"
F 5 "Keystone Electronics" H 9750 5600 50  0001 C CNN "MFG"
	1    9750 5600
	1    0    0    -1  
$EndComp
$Comp
L Pufferfish:VIN-BACKUP-12V0 #PWR?
U 1 1
P 8850 5550
AR Path="/5EC321D9/5F01221B" Ref="#PWR?"  Part="1" 
AR Path="/5EC45070/5F01221B" Ref="#PWR039"  Part="1" 
F 0 "#PWR039" H 8850 5400 50  0001 C CNN
F 1 "VIN-BACKUP-12V0" H 8950 5700 50  0000 C CNN
F 2 "" H 8850 5550 50  0001 C CNN
F 3 "" H 8850 5550 50  0001 C CNN
	1    8850 5550
	1    0    0    -1  
$EndComp
Connection ~ 8850 5600
Wire Wire Line
	8850 5600 8850 5650
Connection ~ 5050 5650
Wire Wire Line
	5050 5650 7650 5650
$EndSCHEMATC
